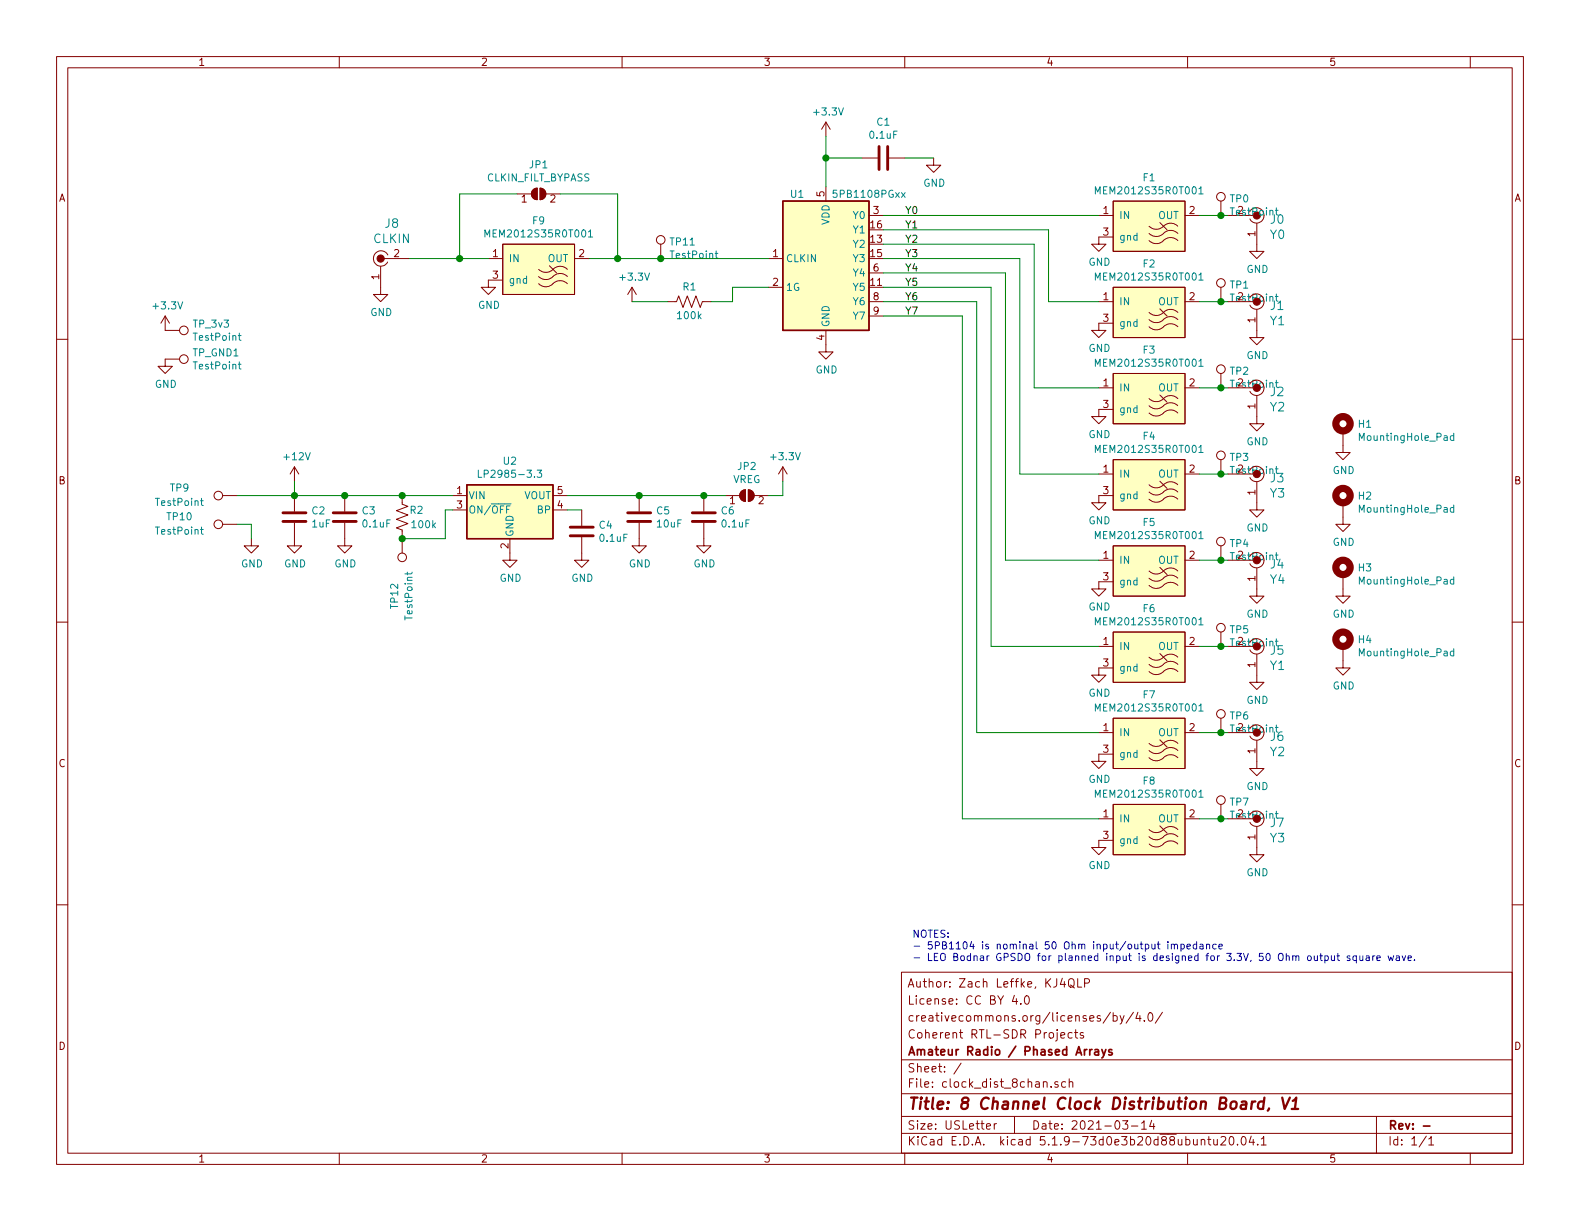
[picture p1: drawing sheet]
EESchema Schematic File Version 4
EELAYER 30 0
EELAYER END
$Descr USLetter 11000 8500
encoding utf-8
Sheet 1 1
Title "8 Channel Clock Distribution Board, V1"
Date "2021-03-14"
Rev "-"
Comp "Amateur Radio / Phased Arrays"
Comment1 "Coherent RTL-SDR Projects"
Comment2 "creativecommons.org/licenses/by/4.0/"
Comment3 "License: CC BY 4.0"
Comment4 "Author: Zach Leffke, KJ4QLP"
$EndDescr
$Comp
L dk_Coaxial-Connectors-RF:0734120114 J0
U 1 1
P 8750 1500
F 0 "J0" H 8662 1475 60  0000 R CNN
F 1 "Y0" H 8662 1369 60  0000 R CNN
F 2 "digikey-footprints:Molex_734120114_UMC_RF_CONN_Vertical" H 8950 1700 60  0001 L CNN
F 3 "https://www.molex.com/pdm_docs/sd/734120110_sd.pdf" H 8950 1800 60  0001 L CNN
F 4 "WM3894CT-ND" H 8950 1900 60  0001 L CNN "Digi-Key_PN"
F 5 "0734120114" H 8950 2000 60  0001 L CNN "MPN"
F 6 "Connectors, Interconnects" H 8950 2100 60  0001 L CNN "Category"
F 7 "Coaxial Connectors (RF)" H 8950 2200 60  0001 L CNN "Family"
F 8 "https://www.molex.com/pdm_docs/sd/734120110_sd.pdf" H 8950 2300 60  0001 L CNN "DK_Datasheet_Link"
F 9 "/product-detail/en/molex/0734120114/WM3894CT-ND/2421931" H 8950 2400 60  0001 L CNN "DK_Detail_Page"
F 10 "CONN UMC RCPT STR 50 OHM SMD" H 8950 2500 60  0001 L CNN "Description"
F 11 "Molex" H 8950 2600 60  0001 L CNN "Manufacturer"
F 12 "Active" H 8950 2700 60  0001 L CNN "Status"
	1    8750 1500
	-1   0    0    -1  
$EndComp
$Comp
L dk_Coaxial-Connectors-RF:0734120114 J1
U 1 1
P 8750 2100
F 0 "J1" H 8662 2075 60  0000 R CNN
F 1 "Y1" H 8662 1969 60  0000 R CNN
F 2 "digikey-footprints:Molex_734120114_UMC_RF_CONN_Vertical" H 8950 2300 60  0001 L CNN
F 3 "https://www.molex.com/pdm_docs/sd/734120110_sd.pdf" H 8950 2400 60  0001 L CNN
F 4 "WM3894CT-ND" H 8950 2500 60  0001 L CNN "Digi-Key_PN"
F 5 "0734120114" H 8950 2600 60  0001 L CNN "MPN"
F 6 "Connectors, Interconnects" H 8950 2700 60  0001 L CNN "Category"
F 7 "Coaxial Connectors (RF)" H 8950 2800 60  0001 L CNN "Family"
F 8 "https://www.molex.com/pdm_docs/sd/734120110_sd.pdf" H 8950 2900 60  0001 L CNN "DK_Datasheet_Link"
F 9 "/product-detail/en/molex/0734120114/WM3894CT-ND/2421931" H 8950 3000 60  0001 L CNN "DK_Detail_Page"
F 10 "CONN UMC RCPT STR 50 OHM SMD" H 8950 3100 60  0001 L CNN "Description"
F 11 "Molex" H 8950 3200 60  0001 L CNN "Manufacturer"
F 12 "Active" H 8950 3300 60  0001 L CNN "Status"
	1    8750 2100
	-1   0    0    -1  
$EndComp
$Comp
L dk_Coaxial-Connectors-RF:0734120114 J2
U 1 1
P 8750 2700
F 0 "J2" H 8662 2675 60  0000 R CNN
F 1 "Y2" H 8662 2569 60  0000 R CNN
F 2 "digikey-footprints:Molex_734120114_UMC_RF_CONN_Vertical" H 8950 2900 60  0001 L CNN
F 3 "https://www.molex.com/pdm_docs/sd/734120110_sd.pdf" H 8950 3000 60  0001 L CNN
F 4 "WM3894CT-ND" H 8950 3100 60  0001 L CNN "Digi-Key_PN"
F 5 "0734120114" H 8950 3200 60  0001 L CNN "MPN"
F 6 "Connectors, Interconnects" H 8950 3300 60  0001 L CNN "Category"
F 7 "Coaxial Connectors (RF)" H 8950 3400 60  0001 L CNN "Family"
F 8 "https://www.molex.com/pdm_docs/sd/734120110_sd.pdf" H 8950 3500 60  0001 L CNN "DK_Datasheet_Link"
F 9 "/product-detail/en/molex/0734120114/WM3894CT-ND/2421931" H 8950 3600 60  0001 L CNN "DK_Detail_Page"
F 10 "CONN UMC RCPT STR 50 OHM SMD" H 8950 3700 60  0001 L CNN "Description"
F 11 "Molex" H 8950 3800 60  0001 L CNN "Manufacturer"
F 12 "Active" H 8950 3900 60  0001 L CNN "Status"
	1    8750 2700
	-1   0    0    -1  
$EndComp
$Comp
L dk_Coaxial-Connectors-RF:0734120114 J3
U 1 1
P 8750 3300
F 0 "J3" H 8662 3275 60  0000 R CNN
F 1 "Y3" H 8662 3169 60  0000 R CNN
F 2 "digikey-footprints:Molex_734120114_UMC_RF_CONN_Vertical" H 8950 3500 60  0001 L CNN
F 3 "https://www.molex.com/pdm_docs/sd/734120110_sd.pdf" H 8950 3600 60  0001 L CNN
F 4 "WM3894CT-ND" H 8950 3700 60  0001 L CNN "Digi-Key_PN"
F 5 "0734120114" H 8950 3800 60  0001 L CNN "MPN"
F 6 "Connectors, Interconnects" H 8950 3900 60  0001 L CNN "Category"
F 7 "Coaxial Connectors (RF)" H 8950 4000 60  0001 L CNN "Family"
F 8 "https://www.molex.com/pdm_docs/sd/734120110_sd.pdf" H 8950 4100 60  0001 L CNN "DK_Datasheet_Link"
F 9 "/product-detail/en/molex/0734120114/WM3894CT-ND/2421931" H 8950 4200 60  0001 L CNN "DK_Detail_Page"
F 10 "CONN UMC RCPT STR 50 OHM SMD" H 8950 4300 60  0001 L CNN "Description"
F 11 "Molex" H 8950 4400 60  0001 L CNN "Manufacturer"
F 12 "Active" H 8950 4500 60  0001 L CNN "Status"
	1    8750 3300
	-1   0    0    -1  
$EndComp
$Comp
L power:GND #PWR01
U 1 1
P 8750 1700
F 0 "#PWR01" H 8750 1450 50  0001 C CNN
F 1 "GND" H 8755 1527 50  0000 C CNN
F 2 "" H 8750 1700 50  0001 C CNN
F 3 "" H 8750 1700 50  0001 C CNN
	1    8750 1700
	1    0    0    -1  
$EndComp
$Comp
L power:GND #PWR02
U 1 1
P 8750 2300
F 0 "#PWR02" H 8750 2050 50  0001 C CNN
F 1 "GND" H 8755 2127 50  0000 C CNN
F 2 "" H 8750 2300 50  0001 C CNN
F 3 "" H 8750 2300 50  0001 C CNN
	1    8750 2300
	1    0    0    -1  
$EndComp
$Comp
L power:GND #PWR03
U 1 1
P 8750 2900
F 0 "#PWR03" H 8750 2650 50  0001 C CNN
F 1 "GND" H 8755 2727 50  0000 C CNN
F 2 "" H 8750 2900 50  0001 C CNN
F 3 "" H 8750 2900 50  0001 C CNN
	1    8750 2900
	1    0    0    -1  
$EndComp
$Comp
L power:GND #PWR04
U 1 1
P 8750 3500
F 0 "#PWR04" H 8750 3250 50  0001 C CNN
F 1 "GND" H 8755 3327 50  0000 C CNN
F 2 "" H 8750 3500 50  0001 C CNN
F 3 "" H 8750 3500 50  0001 C CNN
	1    8750 3500
	1    0    0    -1  
$EndComp
$Comp
L dk_Coaxial-Connectors-RF:0734120114 J8
U 1 1
P 2650 1800
F 0 "J8" H 2728 2047 60  0000 C CNN
F 1 "CLKIN" H 2728 1941 60  0000 C CNN
F 2 "digikey-footprints:Molex_734120114_UMC_RF_CONN_Vertical" H 2850 2000 60  0001 L CNN
F 3 "https://www.molex.com/pdm_docs/sd/734120110_sd.pdf" H 2850 2100 60  0001 L CNN
F 4 "WM3894CT-ND" H 2850 2200 60  0001 L CNN "Digi-Key_PN"
F 5 "0734120114" H 2850 2300 60  0001 L CNN "MPN"
F 6 "Connectors, Interconnects" H 2850 2400 60  0001 L CNN "Category"
F 7 "Coaxial Connectors (RF)" H 2850 2500 60  0001 L CNN "Family"
F 8 "https://www.molex.com/pdm_docs/sd/734120110_sd.pdf" H 2850 2600 60  0001 L CNN "DK_Datasheet_Link"
F 9 "/product-detail/en/molex/0734120114/WM3894CT-ND/2421931" H 2850 2700 60  0001 L CNN "DK_Detail_Page"
F 10 "CONN UMC RCPT STR 50 OHM SMD" H 2850 2800 60  0001 L CNN "Description"
F 11 "Molex" H 2850 2900 60  0001 L CNN "Manufacturer"
F 12 "Active" H 2850 3000 60  0001 L CNN "Status"
	1    2650 1800
	1    0    0    -1  
$EndComp
$Comp
L power:GND #PWR05
U 1 1
P 2650 2000
F 0 "#PWR05" H 2650 1750 50  0001 C CNN
F 1 "GND" H 2655 1827 50  0000 C CNN
F 2 "" H 2650 2000 50  0001 C CNN
F 3 "" H 2650 2000 50  0001 C CNN
	1    2650 2000
	1    0    0    -1  
$EndComp
$Comp
L kicad_KJ4QLP:MEM2012S35R0T001 F1
U 1 1
P 8000 1450
F 0 "F1" H 8000 1665 50  0000 C CNN
F 1 "MEM2012S35R0T001" H 8000 1574 50  0000 C CNN
F 2 "kj4qlp:0805_3PC_Pad" H 8000 1100 50  0001 C CNN
F 3 "https://product.tdk.com/info/en/catalog/datasheets/3tf_commercial_signal_mem2012s_en.pdf" H 8100 1325 50  0001 C CNN
	1    8000 1450
	1    0    0    -1  
$EndComp
$Comp
L kicad_KJ4QLP:MEM2012S35R0T001 F2
U 1 1
P 8000 2050
F 0 "F2" H 8000 2265 50  0000 C CNN
F 1 "MEM2012S35R0T001" H 8000 2174 50  0000 C CNN
F 2 "kj4qlp:0805_3PC_Pad" H 8000 1700 50  0001 C CNN
F 3 "https://product.tdk.com/info/en/catalog/datasheets/3tf_commercial_signal_mem2012s_en.pdf" H 8100 1925 50  0001 C CNN
	1    8000 2050
	1    0    0    -1  
$EndComp
$Comp
L kicad_KJ4QLP:MEM2012S35R0T001 F3
U 1 1
P 8000 2650
F 0 "F3" H 8000 2865 50  0000 C CNN
F 1 "MEM2012S35R0T001" H 8000 2774 50  0000 C CNN
F 2 "kj4qlp:0805_3PC_Pad" H 8000 2300 50  0001 C CNN
F 3 "https://product.tdk.com/info/en/catalog/datasheets/3tf_commercial_signal_mem2012s_en.pdf" H 8100 2525 50  0001 C CNN
	1    8000 2650
	1    0    0    -1  
$EndComp
$Comp
L kicad_KJ4QLP:MEM2012S35R0T001 F4
U 1 1
P 8000 3250
F 0 "F4" H 8000 3465 50  0000 C CNN
F 1 "MEM2012S35R0T001" H 8000 3374 50  0000 C CNN
F 2 "kj4qlp:0805_3PC_Pad" H 8000 2900 50  0001 C CNN
F 3 "https://product.tdk.com/info/en/catalog/datasheets/3tf_commercial_signal_mem2012s_en.pdf" H 8100 3125 50  0001 C CNN
	1    8000 3250
	1    0    0    -1  
$EndComp
$Comp
L Jumper:SolderJumper_2_Open JP1
U 1 1
P 3750 1350
F 0 "JP1" H 3750 1555 50  0000 C CNN
F 1 "CLKIN_FILT_BYPASS" H 3750 1464 50  0000 C CNN
F 2 "Jumper:SolderJumper-2_P1.3mm_Open_RoundedPad1.0x1.5mm" H 3750 1350 50  0001 C CNN
F 3 "~" H 3750 1350 50  0001 C CNN
	1    3750 1350
	1    0    0    -1  
$EndComp
Text Notes 6350 6700 0    50   ~ 0
NOTES:\n- 5PB1104 is nominal 50 Ohm input/output impedance\n- LEO Bodnar GPSDO for planned input is designed for 3.3V, 50 Ohm output square wave.
$Comp
L kicad_KJ4QLP:MEM2012S35R0T001 F9
U 1 1
P 3750 1750
F 0 "F9" H 3750 1965 50  0000 C CNN
F 1 "MEM2012S35R0T001" H 3750 1874 50  0000 C CNN
F 2 "kj4qlp:0805_3PC_Pad" H 3750 1400 50  0001 C CNN
F 3 "https://product.tdk.com/info/en/catalog/datasheets/3tf_commercial_signal_mem2012s_en.pdf" H 3850 1625 50  0001 C CNN
	1    3750 1750
	1    0    0    -1  
$EndComp
$Comp
L Device:R_US R1
U 1 1
P 4800 2100
F 0 "R1" V 4900 2100 50  0000 C CNN
F 1 "100k" V 4700 2100 50  0000 C CNN
F 2 "Resistor_SMD:R_0805_2012Metric" V 4840 2090 50  0001 C CNN
F 3 "~" H 4800 2100 50  0001 C CNN
	1    4800 2100
	0    -1   -1   0   
$EndComp
$Comp
L power:+3.3V #PWR0101
U 1 1
P 5750 950
F 0 "#PWR0101" H 5750 800 50  0001 C CNN
F 1 "+3.3V" H 5765 1123 50  0000 C CNN
F 2 "" H 5750 950 50  0001 C CNN
F 3 "" H 5750 950 50  0001 C CNN
	1    5750 950 
	1    0    0    -1  
$EndComp
$Comp
L power:GND #PWR0102
U 1 1
P 5750 2400
F 0 "#PWR0102" H 5750 2150 50  0001 C CNN
F 1 "GND" H 5755 2227 50  0000 C CNN
F 2 "" H 5750 2400 50  0001 C CNN
F 3 "" H 5750 2400 50  0001 C CNN
	1    5750 2400
	1    0    0    -1  
$EndComp
$Comp
L power:+3.3V #PWR0103
U 1 1
P 4400 2100
F 0 "#PWR0103" H 4400 1950 50  0001 C CNN
F 1 "+3.3V" H 4415 2273 50  0000 C CNN
F 2 "" H 4400 2100 50  0001 C CNN
F 3 "" H 4400 2100 50  0001 C CNN
	1    4400 2100
	1    0    0    -1  
$EndComp
$Comp
L Device:C C1
U 1 1
P 6150 1100
F 0 "C1" V 5898 1100 50  0000 C CNN
F 1 "0.1uF" V 5989 1100 50  0000 C CNN
F 2 "Capacitor_SMD:C_0805_2012Metric" H 6188 950 50  0001 C CNN
F 3 "~" H 6150 1100 50  0001 C CNN
	1    6150 1100
	0    1    1    0   
$EndComp
$Comp
L power:GND #PWR0104
U 1 1
P 6500 1100
F 0 "#PWR0104" H 6500 850 50  0001 C CNN
F 1 "GND" H 6505 927 50  0000 C CNN
F 2 "" H 6500 1100 50  0001 C CNN
F 3 "" H 6500 1100 50  0001 C CNN
	1    6500 1100
	1    0    0    -1  
$EndComp
$Comp
L Connector:TestPoint TP_3v3
U 1 1
P 1150 2300
F 0 "TP_3v3" V 1104 2488 50  0000 L CNN
F 1 "TestPoint" V 1195 2488 50  0000 L CNN
F 2 "TestPoint:TestPoint_Pad_2.0x2.0mm" H 1350 2300 50  0001 C CNN
F 3 "~" H 1350 2300 50  0001 C CNN
	1    1150 2300
	0    1    1    0   
$EndComp
Wire Wire Line
	6150 1500 7650 1500
Wire Wire Line
	6150 1600 7300 1600
Wire Wire Line
	7300 1600 7300 2100
Wire Wire Line
	7300 2100 7650 2100
Wire Wire Line
	6150 1700 7200 1700
Wire Wire Line
	7200 1700 7200 2700
Wire Wire Line
	7200 2700 7650 2700
Wire Wire Line
	6150 1800 7100 1800
Wire Wire Line
	7100 1800 7100 3300
Wire Wire Line
	7100 3300 7650 3300
Wire Wire Line
	5750 950  5750 1100
Wire Wire Line
	6000 1100 5750 1100
Connection ~ 5750 1100
Wire Wire Line
	5750 1100 5750 1300
Wire Wire Line
	6300 1100 6500 1100
Wire Wire Line
	4650 2100 4400 2100
Wire Wire Line
	4100 1800 4300 1800
Wire Wire Line
	3400 1800 3200 1800
$Comp
L power:GND #PWR0105
U 1 1
P 3400 1950
F 0 "#PWR0105" H 3400 1700 50  0001 C CNN
F 1 "GND" H 3405 1777 50  0000 C CNN
F 2 "" H 3400 1950 50  0001 C CNN
F 3 "" H 3400 1950 50  0001 C CNN
	1    3400 1950
	1    0    0    -1  
$EndComp
$Comp
L power:GND #PWR0106
U 1 1
P 7650 1650
F 0 "#PWR0106" H 7650 1400 50  0001 C CNN
F 1 "GND" H 7655 1477 50  0000 C CNN
F 2 "" H 7650 1650 50  0001 C CNN
F 3 "" H 7650 1650 50  0001 C CNN
	1    7650 1650
	1    0    0    -1  
$EndComp
$Comp
L power:GND #PWR0107
U 1 1
P 7650 2250
F 0 "#PWR0107" H 7650 2000 50  0001 C CNN
F 1 "GND" H 7655 2077 50  0000 C CNN
F 2 "" H 7650 2250 50  0001 C CNN
F 3 "" H 7650 2250 50  0001 C CNN
	1    7650 2250
	1    0    0    -1  
$EndComp
$Comp
L power:GND #PWR0108
U 1 1
P 7650 2850
F 0 "#PWR0108" H 7650 2600 50  0001 C CNN
F 1 "GND" H 7655 2677 50  0000 C CNN
F 2 "" H 7650 2850 50  0001 C CNN
F 3 "" H 7650 2850 50  0001 C CNN
	1    7650 2850
	1    0    0    -1  
$EndComp
$Comp
L power:GND #PWR0109
U 1 1
P 7650 3450
F 0 "#PWR0109" H 7650 3200 50  0001 C CNN
F 1 "GND" H 7655 3277 50  0000 C CNN
F 2 "" H 7650 3450 50  0001 C CNN
F 3 "" H 7650 3450 50  0001 C CNN
	1    7650 3450
	1    0    0    -1  
$EndComp
Wire Wire Line
	8350 1500 8500 1500
Wire Wire Line
	8350 2100 8500 2100
Wire Wire Line
	8550 2700 8500 2700
Wire Wire Line
	8350 3300 8500 3300
$Comp
L power:+3.3V #PWR0110
U 1 1
P 1150 2300
F 0 "#PWR0110" H 1150 2150 50  0001 C CNN
F 1 "+3.3V" H 1165 2473 50  0000 C CNN
F 2 "" H 1150 2300 50  0001 C CNN
F 3 "" H 1150 2300 50  0001 C CNN
	1    1150 2300
	1    0    0    -1  
$EndComp
$Comp
L Connector:TestPoint TP_GND1
U 1 1
P 1150 2500
F 0 "TP_GND1" V 1104 2688 50  0000 L CNN
F 1 "TestPoint" V 1195 2688 50  0000 L CNN
F 2 "TestPoint:TestPoint_Pad_2.0x2.0mm" H 1350 2500 50  0001 C CNN
F 3 "~" H 1350 2500 50  0001 C CNN
	1    1150 2500
	0    1    1    0   
$EndComp
$Comp
L power:GND #PWR0111
U 1 1
P 1150 2500
F 0 "#PWR0111" H 1150 2250 50  0001 C CNN
F 1 "GND" H 1155 2327 50  0000 C CNN
F 2 "" H 1150 2500 50  0001 C CNN
F 3 "" H 1150 2500 50  0001 C CNN
	1    1150 2500
	1    0    0    -1  
$EndComp
Wire Wire Line
	3600 1350 3200 1350
Wire Wire Line
	3200 1350 3200 1800
Connection ~ 3200 1800
Wire Wire Line
	3200 1800 2850 1800
Wire Wire Line
	3900 1350 4300 1350
Wire Wire Line
	4300 1350 4300 1800
Connection ~ 4300 1800
Wire Wire Line
	4300 1800 4600 1800
Text Label 6300 1500 0    50   ~ 0
Y0
Text Label 6300 1600 0    50   ~ 0
Y1
Text Label 6300 1700 0    50   ~ 0
Y2
Text Label 6300 1800 0    50   ~ 0
Y3
$Comp
L Mechanical:MountingHole_Pad H1
U 1 1
P 9350 3000
F 0 "H1" H 9450 3049 50  0000 L CNN
F 1 "MountingHole_Pad" H 9450 2958 50  0000 L CNN
F 2 "MountingHole:MountingHole_2.2mm_M2_Pad_Via" H 9350 3000 50  0001 C CNN
F 3 "~" H 9350 3000 50  0001 C CNN
	1    9350 3000
	1    0    0    -1  
$EndComp
$Comp
L power:GND #PWR0112
U 1 1
P 9350 3100
F 0 "#PWR0112" H 9350 2850 50  0001 C CNN
F 1 "GND" H 9355 2927 50  0000 C CNN
F 2 "" H 9350 3100 50  0001 C CNN
F 3 "" H 9350 3100 50  0001 C CNN
	1    9350 3100
	1    0    0    -1  
$EndComp
$Comp
L Connector:TestPoint TP0
U 1 1
P 8500 1500
F 0 "TP0" H 8558 1618 50  0000 L CNN
F 1 "TestPoint" H 8558 1527 50  0000 L CNN
F 2 "TestPoint:TestPoint_Pad_D1.0mm" H 8700 1500 50  0001 C CNN
F 3 "~" H 8700 1500 50  0001 C CNN
	1    8500 1500
	1    0    0    -1  
$EndComp
Connection ~ 8500 1500
Wire Wire Line
	8500 1500 8550 1500
$Comp
L Connector:TestPoint TP1
U 1 1
P 8500 2100
F 0 "TP1" H 8558 2218 50  0000 L CNN
F 1 "TestPoint" H 8558 2127 50  0000 L CNN
F 2 "TestPoint:TestPoint_Pad_D1.0mm" H 8700 2100 50  0001 C CNN
F 3 "~" H 8700 2100 50  0001 C CNN
	1    8500 2100
	1    0    0    -1  
$EndComp
Connection ~ 8500 2100
Wire Wire Line
	8500 2100 8550 2100
$Comp
L Connector:TestPoint TP2
U 1 1
P 8500 2700
F 0 "TP2" H 8558 2818 50  0000 L CNN
F 1 "TestPoint" H 8558 2727 50  0000 L CNN
F 2 "TestPoint:TestPoint_Pad_D1.0mm" H 8700 2700 50  0001 C CNN
F 3 "~" H 8700 2700 50  0001 C CNN
	1    8500 2700
	1    0    0    -1  
$EndComp
Connection ~ 8500 2700
Wire Wire Line
	8500 2700 8350 2700
$Comp
L Connector:TestPoint TP3
U 1 1
P 8500 3300
F 0 "TP3" H 8558 3418 50  0000 L CNN
F 1 "TestPoint" H 8558 3327 50  0000 L CNN
F 2 "TestPoint:TestPoint_Pad_D1.0mm" H 8700 3300 50  0001 C CNN
F 3 "~" H 8700 3300 50  0001 C CNN
	1    8500 3300
	1    0    0    -1  
$EndComp
Connection ~ 8500 3300
Wire Wire Line
	8500 3300 8550 3300
$Comp
L Mechanical:MountingHole_Pad H2
U 1 1
P 9350 3500
F 0 "H2" H 9450 3549 50  0000 L CNN
F 1 "MountingHole_Pad" H 9450 3458 50  0000 L CNN
F 2 "MountingHole:MountingHole_2.2mm_M2_Pad_Via" H 9350 3500 50  0001 C CNN
F 3 "~" H 9350 3500 50  0001 C CNN
	1    9350 3500
	1    0    0    -1  
$EndComp
$Comp
L power:GND #PWR06
U 1 1
P 9350 3600
F 0 "#PWR06" H 9350 3350 50  0001 C CNN
F 1 "GND" H 9355 3427 50  0000 C CNN
F 2 "" H 9350 3600 50  0001 C CNN
F 3 "" H 9350 3600 50  0001 C CNN
	1    9350 3600
	1    0    0    -1  
$EndComp
$Comp
L Mechanical:MountingHole_Pad H3
U 1 1
P 9350 4000
F 0 "H3" H 9450 4049 50  0000 L CNN
F 1 "MountingHole_Pad" H 9450 3958 50  0000 L CNN
F 2 "MountingHole:MountingHole_2.2mm_M2_Pad_Via" H 9350 4000 50  0001 C CNN
F 3 "~" H 9350 4000 50  0001 C CNN
	1    9350 4000
	1    0    0    -1  
$EndComp
$Comp
L power:GND #PWR07
U 1 1
P 9350 4100
F 0 "#PWR07" H 9350 3850 50  0001 C CNN
F 1 "GND" H 9355 3927 50  0000 C CNN
F 2 "" H 9350 4100 50  0001 C CNN
F 3 "" H 9350 4100 50  0001 C CNN
	1    9350 4100
	1    0    0    -1  
$EndComp
$Comp
L Mechanical:MountingHole_Pad H4
U 1 1
P 9350 4500
F 0 "H4" H 9450 4549 50  0000 L CNN
F 1 "MountingHole_Pad" H 9450 4458 50  0000 L CNN
F 2 "MountingHole:MountingHole_2.2mm_M2_Pad_Via" H 9350 4500 50  0001 C CNN
F 3 "~" H 9350 4500 50  0001 C CNN
	1    9350 4500
	1    0    0    -1  
$EndComp
$Comp
L power:GND #PWR08
U 1 1
P 9350 4600
F 0 "#PWR08" H 9350 4350 50  0001 C CNN
F 1 "GND" H 9355 4427 50  0000 C CNN
F 2 "" H 9350 4600 50  0001 C CNN
F 3 "" H 9350 4600 50  0001 C CNN
	1    9350 4600
	1    0    0    -1  
$EndComp
$Comp
L Device:R_US R2
U 1 1
P 2800 3600
F 0 "R2" H 2900 3650 50  0000 C CNN
F 1 "100k" H 2950 3550 50  0000 C CNN
F 2 "Resistor_SMD:R_0805_2012Metric" V 2840 3590 50  0001 C CNN
F 3 "~" H 2800 3600 50  0001 C CNN
	1    2800 3600
	1    0    0    -1  
$EndComp
$Comp
L Device:C C3
U 1 1
P 2400 3600
F 0 "C3" H 2515 3646 50  0000 L CNN
F 1 "0.1uF" H 2515 3555 50  0000 L CNN
F 2 "Capacitor_SMD:C_0805_2012Metric" H 2438 3450 50  0001 C CNN
F 3 "~" H 2400 3600 50  0001 C CNN
	1    2400 3600
	1    0    0    -1  
$EndComp
$Comp
L Device:C C2
U 1 1
P 2050 3600
F 0 "C2" H 2165 3646 50  0000 L CNN
F 1 "1uF" H 2165 3555 50  0000 L CNN
F 2 "Capacitor_SMD:C_0805_2012Metric" H 2088 3450 50  0001 C CNN
F 3 "~" H 2050 3600 50  0001 C CNN
	1    2050 3600
	1    0    0    -1  
$EndComp
$Comp
L power:GND #PWR013
U 1 1
P 3550 3850
F 0 "#PWR013" H 3550 3600 50  0001 C CNN
F 1 "GND" H 3555 3677 50  0000 C CNN
F 2 "" H 3550 3850 50  0001 C CNN
F 3 "" H 3550 3850 50  0001 C CNN
	1    3550 3850
	1    0    0    -1  
$EndComp
$Comp
L power:GND #PWR012
U 1 1
P 2400 3750
F 0 "#PWR012" H 2400 3500 50  0001 C CNN
F 1 "GND" H 2405 3577 50  0000 C CNN
F 2 "" H 2400 3750 50  0001 C CNN
F 3 "" H 2400 3750 50  0001 C CNN
	1    2400 3750
	1    0    0    -1  
$EndComp
$Comp
L power:GND #PWR011
U 1 1
P 2050 3750
F 0 "#PWR011" H 2050 3500 50  0001 C CNN
F 1 "GND" H 2055 3577 50  0000 C CNN
F 2 "" H 2050 3750 50  0001 C CNN
F 3 "" H 2050 3750 50  0001 C CNN
	1    2050 3750
	1    0    0    -1  
$EndComp
Wire Wire Line
	3150 3450 2800 3450
Wire Wire Line
	2800 3450 2400 3450
Connection ~ 2800 3450
Wire Wire Line
	2400 3450 2050 3450
Connection ~ 2400 3450
Wire Wire Line
	3150 3550 3100 3550
Wire Wire Line
	3100 3550 3100 3750
Wire Wire Line
	3100 3750 2800 3750
$Comp
L Device:C C4
U 1 1
P 4050 3700
F 0 "C4" H 4165 3746 50  0000 L CNN
F 1 "0.1uF" H 4165 3655 50  0000 L CNN
F 2 "Capacitor_SMD:C_0805_2012Metric" H 4088 3550 50  0001 C CNN
F 3 "~" H 4050 3700 50  0001 C CNN
	1    4050 3700
	1    0    0    -1  
$EndComp
$Comp
L Device:C C5
U 1 1
P 4450 3600
F 0 "C5" H 4565 3646 50  0000 L CNN
F 1 "10uF" H 4565 3555 50  0000 L CNN
F 2 "Capacitor_SMD:C_0805_2012Metric" H 4488 3450 50  0001 C CNN
F 3 "~" H 4450 3600 50  0001 C CNN
	1    4450 3600
	1    0    0    -1  
$EndComp
$Comp
L Device:C C6
U 1 1
P 4900 3600
F 0 "C6" H 5015 3646 50  0000 L CNN
F 1 "0.1uF" H 5015 3555 50  0000 L CNN
F 2 "Capacitor_SMD:C_0805_2012Metric" H 4938 3450 50  0001 C CNN
F 3 "~" H 4900 3600 50  0001 C CNN
	1    4900 3600
	1    0    0    -1  
$EndComp
Wire Wire Line
	3950 3450 4450 3450
Wire Wire Line
	4450 3450 4900 3450
Connection ~ 4450 3450
Wire Wire Line
	3950 3550 4050 3550
$Comp
L power:GND #PWR014
U 1 1
P 4050 3850
F 0 "#PWR014" H 4050 3600 50  0001 C CNN
F 1 "GND" H 4055 3677 50  0000 C CNN
F 2 "" H 4050 3850 50  0001 C CNN
F 3 "" H 4050 3850 50  0001 C CNN
	1    4050 3850
	1    0    0    -1  
$EndComp
$Comp
L power:GND #PWR015
U 1 1
P 4450 3750
F 0 "#PWR015" H 4450 3500 50  0001 C CNN
F 1 "GND" H 4455 3577 50  0000 C CNN
F 2 "" H 4450 3750 50  0001 C CNN
F 3 "" H 4450 3750 50  0001 C CNN
	1    4450 3750
	1    0    0    -1  
$EndComp
$Comp
L power:GND #PWR016
U 1 1
P 4900 3750
F 0 "#PWR016" H 4900 3500 50  0001 C CNN
F 1 "GND" H 4905 3577 50  0000 C CNN
F 2 "" H 4900 3750 50  0001 C CNN
F 3 "" H 4900 3750 50  0001 C CNN
	1    4900 3750
	1    0    0    -1  
$EndComp
$Comp
L Connector:TestPoint TP9
U 1 1
P 1650 3450
F 0 "TP9" V 1700 3850 50  0000 C CNN
F 1 "TestPoint" V 1600 3850 50  0000 C CNN
F 2 "TestPoint:TestPoint_Pad_2.0x2.0mm" H 1850 3450 50  0001 C CNN
F 3 "~" H 1850 3450 50  0001 C CNN
	1    1650 3450
	0    -1   -1   0   
$EndComp
Wire Wire Line
	1650 3450 2050 3450
Connection ~ 2050 3450
$Comp
L power:+12V #PWR010
U 1 1
P 2050 3350
F 0 "#PWR010" H 2050 3200 50  0001 C CNN
F 1 "+12V" H 2065 3523 50  0000 C CNN
F 2 "" H 2050 3350 50  0001 C CNN
F 3 "" H 2050 3350 50  0001 C CNN
	1    2050 3350
	1    0    0    -1  
$EndComp
Wire Wire Line
	2050 3350 2050 3450
$Comp
L power:GND #PWR09
U 1 1
P 1750 3750
F 0 "#PWR09" H 1750 3500 50  0001 C CNN
F 1 "GND" H 1755 3577 50  0000 C CNN
F 2 "" H 1750 3750 50  0001 C CNN
F 3 "" H 1750 3750 50  0001 C CNN
	1    1750 3750
	1    0    0    -1  
$EndComp
$Comp
L Connector:TestPoint TP10
U 1 1
P 1650 3650
F 0 "TP10" V 1700 4050 50  0000 C CNN
F 1 "TestPoint" V 1600 4050 50  0000 C CNN
F 2 "TestPoint:TestPoint_Pad_2.0x2.0mm" H 1850 3650 50  0001 C CNN
F 3 "~" H 1850 3650 50  0001 C CNN
	1    1650 3650
	0    -1   -1   0   
$EndComp
Wire Wire Line
	1650 3650 1750 3650
Wire Wire Line
	1750 3650 1750 3750
$Comp
L Jumper:SolderJumper_2_Open JP2
U 1 1
P 5200 3450
F 0 "JP2" H 5200 3655 50  0000 C CNN
F 1 "VREG" H 5200 3564 50  0000 C CNN
F 2 "Jumper:SolderJumper-2_P1.3mm_Open_RoundedPad1.0x1.5mm" H 5200 3450 50  0001 C CNN
F 3 "~" H 5200 3450 50  0001 C CNN
	1    5200 3450
	1    0    0    -1  
$EndComp
$Comp
L power:+3.3V #PWR017
U 1 1
P 5450 3350
F 0 "#PWR017" H 5450 3200 50  0001 C CNN
F 1 "+3.3V" H 5465 3523 50  0000 C CNN
F 2 "" H 5450 3350 50  0001 C CNN
F 3 "" H 5450 3350 50  0001 C CNN
	1    5450 3350
	1    0    0    -1  
$EndComp
Wire Wire Line
	4900 3450 5050 3450
Connection ~ 4900 3450
Wire Wire Line
	5350 3450 5450 3450
Wire Wire Line
	5450 3450 5450 3350
$Comp
L Connector:TestPoint TP11
U 1 1
P 4600 1800
F 0 "TP11" H 4658 1918 50  0000 L CNN
F 1 "TestPoint" H 4658 1827 50  0000 L CNN
F 2 "TestPoint:TestPoint_Pad_D1.0mm" H 4800 1800 50  0001 C CNN
F 3 "~" H 4800 1800 50  0001 C CNN
	1    4600 1800
	1    0    0    -1  
$EndComp
$Comp
L Connector:TestPoint TP12
U 1 1
P 2800 3750
F 0 "TP12" V 2850 4150 50  0000 C CNN
F 1 "TestPoint" V 2750 4150 50  0000 C CNN
F 2 "TestPoint:TestPoint_Pad_2.0x2.0mm" H 3000 3750 50  0001 C CNN
F 3 "~" H 3000 3750 50  0001 C CNN
	1    2800 3750
	-1   0    0    1   
$EndComp
Connection ~ 2800 3750
$Comp
L Interface:5PB1108PGxx U1
U 1 1
P 5750 1900
F 0 "U1" H 5550 2450 50  0000 C CNN
F 1 "5PB1108PGxx" H 6050 2450 50  0000 C CNN
F 2 "Package_SO:TSSOP-16_4.4x5mm_P0.65mm" H 5750 1200 50  0001 C CNN
F 3 "https://www.idt.com/document/dst/5pb11xx-datasheet" H 3350 2500 50  0001 C CNN
	1    5750 1900
	1    0    0    -1  
$EndComp
$Comp
L dk_Coaxial-Connectors-RF:0734120114 J4
U 1 1
P 8750 3900
F 0 "J4" H 8662 3875 60  0000 R CNN
F 1 "Y4" H 8662 3769 60  0000 R CNN
F 2 "digikey-footprints:Molex_734120114_UMC_RF_CONN_Vertical" H 8950 4100 60  0001 L CNN
F 3 "https://www.molex.com/pdm_docs/sd/734120110_sd.pdf" H 8950 4200 60  0001 L CNN
F 4 "WM3894CT-ND" H 8950 4300 60  0001 L CNN "Digi-Key_PN"
F 5 "0734120114" H 8950 4400 60  0001 L CNN "MPN"
F 6 "Connectors, Interconnects" H 8950 4500 60  0001 L CNN "Category"
F 7 "Coaxial Connectors (RF)" H 8950 4600 60  0001 L CNN "Family"
F 8 "https://www.molex.com/pdm_docs/sd/734120110_sd.pdf" H 8950 4700 60  0001 L CNN "DK_Datasheet_Link"
F 9 "/product-detail/en/molex/0734120114/WM3894CT-ND/2421931" H 8950 4800 60  0001 L CNN "DK_Detail_Page"
F 10 "CONN UMC RCPT STR 50 OHM SMD" H 8950 4900 60  0001 L CNN "Description"
F 11 "Molex" H 8950 5000 60  0001 L CNN "Manufacturer"
F 12 "Active" H 8950 5100 60  0001 L CNN "Status"
	1    8750 3900
	-1   0    0    -1  
$EndComp
$Comp
L dk_Coaxial-Connectors-RF:0734120114 J5
U 1 1
P 8750 4500
F 0 "J5" H 8662 4475 60  0000 R CNN
F 1 "Y1" H 8662 4369 60  0000 R CNN
F 2 "digikey-footprints:Molex_734120114_UMC_RF_CONN_Vertical" H 8950 4700 60  0001 L CNN
F 3 "https://www.molex.com/pdm_docs/sd/734120110_sd.pdf" H 8950 4800 60  0001 L CNN
F 4 "WM3894CT-ND" H 8950 4900 60  0001 L CNN "Digi-Key_PN"
F 5 "0734120114" H 8950 5000 60  0001 L CNN "MPN"
F 6 "Connectors, Interconnects" H 8950 5100 60  0001 L CNN "Category"
F 7 "Coaxial Connectors (RF)" H 8950 5200 60  0001 L CNN "Family"
F 8 "https://www.molex.com/pdm_docs/sd/734120110_sd.pdf" H 8950 5300 60  0001 L CNN "DK_Datasheet_Link"
F 9 "/product-detail/en/molex/0734120114/WM3894CT-ND/2421931" H 8950 5400 60  0001 L CNN "DK_Detail_Page"
F 10 "CONN UMC RCPT STR 50 OHM SMD" H 8950 5500 60  0001 L CNN "Description"
F 11 "Molex" H 8950 5600 60  0001 L CNN "Manufacturer"
F 12 "Active" H 8950 5700 60  0001 L CNN "Status"
	1    8750 4500
	-1   0    0    -1  
$EndComp
$Comp
L dk_Coaxial-Connectors-RF:0734120114 J6
U 1 1
P 8750 5100
F 0 "J6" H 8662 5075 60  0000 R CNN
F 1 "Y2" H 8662 4969 60  0000 R CNN
F 2 "digikey-footprints:Molex_734120114_UMC_RF_CONN_Vertical" H 8950 5300 60  0001 L CNN
F 3 "https://www.molex.com/pdm_docs/sd/734120110_sd.pdf" H 8950 5400 60  0001 L CNN
F 4 "WM3894CT-ND" H 8950 5500 60  0001 L CNN "Digi-Key_PN"
F 5 "0734120114" H 8950 5600 60  0001 L CNN "MPN"
F 6 "Connectors, Interconnects" H 8950 5700 60  0001 L CNN "Category"
F 7 "Coaxial Connectors (RF)" H 8950 5800 60  0001 L CNN "Family"
F 8 "https://www.molex.com/pdm_docs/sd/734120110_sd.pdf" H 8950 5900 60  0001 L CNN "DK_Datasheet_Link"
F 9 "/product-detail/en/molex/0734120114/WM3894CT-ND/2421931" H 8950 6000 60  0001 L CNN "DK_Detail_Page"
F 10 "CONN UMC RCPT STR 50 OHM SMD" H 8950 6100 60  0001 L CNN "Description"
F 11 "Molex" H 8950 6200 60  0001 L CNN "Manufacturer"
F 12 "Active" H 8950 6300 60  0001 L CNN "Status"
	1    8750 5100
	-1   0    0    -1  
$EndComp
$Comp
L dk_Coaxial-Connectors-RF:0734120114 J7
U 1 1
P 8750 5700
F 0 "J7" H 8662 5675 60  0000 R CNN
F 1 "Y3" H 8662 5569 60  0000 R CNN
F 2 "digikey-footprints:Molex_734120114_UMC_RF_CONN_Vertical" H 8950 5900 60  0001 L CNN
F 3 "https://www.molex.com/pdm_docs/sd/734120110_sd.pdf" H 8950 6000 60  0001 L CNN
F 4 "WM3894CT-ND" H 8950 6100 60  0001 L CNN "Digi-Key_PN"
F 5 "0734120114" H 8950 6200 60  0001 L CNN "MPN"
F 6 "Connectors, Interconnects" H 8950 6300 60  0001 L CNN "Category"
F 7 "Coaxial Connectors (RF)" H 8950 6400 60  0001 L CNN "Family"
F 8 "https://www.molex.com/pdm_docs/sd/734120110_sd.pdf" H 8950 6500 60  0001 L CNN "DK_Datasheet_Link"
F 9 "/product-detail/en/molex/0734120114/WM3894CT-ND/2421931" H 8950 6600 60  0001 L CNN "DK_Detail_Page"
F 10 "CONN UMC RCPT STR 50 OHM SMD" H 8950 6700 60  0001 L CNN "Description"
F 11 "Molex" H 8950 6800 60  0001 L CNN "Manufacturer"
F 12 "Active" H 8950 6900 60  0001 L CNN "Status"
	1    8750 5700
	-1   0    0    -1  
$EndComp
$Comp
L power:GND #PWR022
U 1 1
P 8750 4100
F 0 "#PWR022" H 8750 3850 50  0001 C CNN
F 1 "GND" H 8755 3927 50  0000 C CNN
F 2 "" H 8750 4100 50  0001 C CNN
F 3 "" H 8750 4100 50  0001 C CNN
	1    8750 4100
	1    0    0    -1  
$EndComp
$Comp
L power:GND #PWR023
U 1 1
P 8750 4700
F 0 "#PWR023" H 8750 4450 50  0001 C CNN
F 1 "GND" H 8755 4527 50  0000 C CNN
F 2 "" H 8750 4700 50  0001 C CNN
F 3 "" H 8750 4700 50  0001 C CNN
	1    8750 4700
	1    0    0    -1  
$EndComp
$Comp
L power:GND #PWR024
U 1 1
P 8750 5300
F 0 "#PWR024" H 8750 5050 50  0001 C CNN
F 1 "GND" H 8755 5127 50  0000 C CNN
F 2 "" H 8750 5300 50  0001 C CNN
F 3 "" H 8750 5300 50  0001 C CNN
	1    8750 5300
	1    0    0    -1  
$EndComp
$Comp
L power:GND #PWR025
U 1 1
P 8750 5900
F 0 "#PWR025" H 8750 5650 50  0001 C CNN
F 1 "GND" H 8755 5727 50  0000 C CNN
F 2 "" H 8750 5900 50  0001 C CNN
F 3 "" H 8750 5900 50  0001 C CNN
	1    8750 5900
	1    0    0    -1  
$EndComp
$Comp
L kicad_KJ4QLP:MEM2012S35R0T001 F5
U 1 1
P 8000 3850
F 0 "F5" H 8000 4065 50  0000 C CNN
F 1 "MEM2012S35R0T001" H 8000 3974 50  0000 C CNN
F 2 "kj4qlp:0805_3PC_Pad" H 8000 3500 50  0001 C CNN
F 3 "https://product.tdk.com/info/en/catalog/datasheets/3tf_commercial_signal_mem2012s_en.pdf" H 8100 3725 50  0001 C CNN
	1    8000 3850
	1    0    0    -1  
$EndComp
$Comp
L kicad_KJ4QLP:MEM2012S35R0T001 F6
U 1 1
P 8000 4450
F 0 "F6" H 8000 4665 50  0000 C CNN
F 1 "MEM2012S35R0T001" H 8000 4574 50  0000 C CNN
F 2 "kj4qlp:0805_3PC_Pad" H 8000 4100 50  0001 C CNN
F 3 "https://product.tdk.com/info/en/catalog/datasheets/3tf_commercial_signal_mem2012s_en.pdf" H 8100 4325 50  0001 C CNN
	1    8000 4450
	1    0    0    -1  
$EndComp
$Comp
L kicad_KJ4QLP:MEM2012S35R0T001 F7
U 1 1
P 8000 5050
F 0 "F7" H 8000 5265 50  0000 C CNN
F 1 "MEM2012S35R0T001" H 8000 5174 50  0000 C CNN
F 2 "kj4qlp:0805_3PC_Pad" H 8000 4700 50  0001 C CNN
F 3 "https://product.tdk.com/info/en/catalog/datasheets/3tf_commercial_signal_mem2012s_en.pdf" H 8100 4925 50  0001 C CNN
	1    8000 5050
	1    0    0    -1  
$EndComp
$Comp
L kicad_KJ4QLP:MEM2012S35R0T001 F8
U 1 1
P 8000 5650
F 0 "F8" H 8000 5865 50  0000 C CNN
F 1 "MEM2012S35R0T001" H 8000 5774 50  0000 C CNN
F 2 "kj4qlp:0805_3PC_Pad" H 8000 5300 50  0001 C CNN
F 3 "https://product.tdk.com/info/en/catalog/datasheets/3tf_commercial_signal_mem2012s_en.pdf" H 8100 5525 50  0001 C CNN
	1    8000 5650
	1    0    0    -1  
$EndComp
$Comp
L power:GND #PWR018
U 1 1
P 7650 4050
F 0 "#PWR018" H 7650 3800 50  0001 C CNN
F 1 "GND" H 7655 3877 50  0000 C CNN
F 2 "" H 7650 4050 50  0001 C CNN
F 3 "" H 7650 4050 50  0001 C CNN
	1    7650 4050
	1    0    0    -1  
$EndComp
$Comp
L power:GND #PWR019
U 1 1
P 7650 4650
F 0 "#PWR019" H 7650 4400 50  0001 C CNN
F 1 "GND" H 7655 4477 50  0000 C CNN
F 2 "" H 7650 4650 50  0001 C CNN
F 3 "" H 7650 4650 50  0001 C CNN
	1    7650 4650
	1    0    0    -1  
$EndComp
$Comp
L power:GND #PWR020
U 1 1
P 7650 5250
F 0 "#PWR020" H 7650 5000 50  0001 C CNN
F 1 "GND" H 7655 5077 50  0000 C CNN
F 2 "" H 7650 5250 50  0001 C CNN
F 3 "" H 7650 5250 50  0001 C CNN
	1    7650 5250
	1    0    0    -1  
$EndComp
$Comp
L power:GND #PWR021
U 1 1
P 7650 5850
F 0 "#PWR021" H 7650 5600 50  0001 C CNN
F 1 "GND" H 7655 5677 50  0000 C CNN
F 2 "" H 7650 5850 50  0001 C CNN
F 3 "" H 7650 5850 50  0001 C CNN
	1    7650 5850
	1    0    0    -1  
$EndComp
Wire Wire Line
	8350 3900 8500 3900
Wire Wire Line
	8350 4500 8500 4500
Wire Wire Line
	8550 5100 8500 5100
Wire Wire Line
	8350 5700 8500 5700
$Comp
L Connector:TestPoint TP4
U 1 1
P 8500 3900
F 0 "TP4" H 8558 4018 50  0000 L CNN
F 1 "TestPoint" H 8558 3927 50  0000 L CNN
F 2 "TestPoint:TestPoint_Pad_D1.0mm" H 8700 3900 50  0001 C CNN
F 3 "~" H 8700 3900 50  0001 C CNN
	1    8500 3900
	1    0    0    -1  
$EndComp
Connection ~ 8500 3900
Wire Wire Line
	8500 3900 8550 3900
$Comp
L Connector:TestPoint TP5
U 1 1
P 8500 4500
F 0 "TP5" H 8558 4618 50  0000 L CNN
F 1 "TestPoint" H 8558 4527 50  0000 L CNN
F 2 "TestPoint:TestPoint_Pad_D1.0mm" H 8700 4500 50  0001 C CNN
F 3 "~" H 8700 4500 50  0001 C CNN
	1    8500 4500
	1    0    0    -1  
$EndComp
Connection ~ 8500 4500
Wire Wire Line
	8500 4500 8550 4500
$Comp
L Connector:TestPoint TP6
U 1 1
P 8500 5100
F 0 "TP6" H 8558 5218 50  0000 L CNN
F 1 "TestPoint" H 8558 5127 50  0000 L CNN
F 2 "TestPoint:TestPoint_Pad_D1.0mm" H 8700 5100 50  0001 C CNN
F 3 "~" H 8700 5100 50  0001 C CNN
	1    8500 5100
	1    0    0    -1  
$EndComp
Connection ~ 8500 5100
Wire Wire Line
	8500 5100 8350 5100
$Comp
L Connector:TestPoint TP7
U 1 1
P 8500 5700
F 0 "TP7" H 8558 5818 50  0000 L CNN
F 1 "TestPoint" H 8558 5727 50  0000 L CNN
F 2 "TestPoint:TestPoint_Pad_D1.0mm" H 8700 5700 50  0001 C CNN
F 3 "~" H 8700 5700 50  0001 C CNN
	1    8500 5700
	1    0    0    -1  
$EndComp
Connection ~ 8500 5700
Wire Wire Line
	8500 5700 8550 5700
Wire Wire Line
	6150 1900 7000 1900
Wire Wire Line
	7000 1900 7000 3900
Wire Wire Line
	7000 3900 7650 3900
Wire Wire Line
	6150 2000 6900 2000
Wire Wire Line
	6900 2000 6900 4500
Wire Wire Line
	6900 4500 7650 4500
Wire Wire Line
	6150 2100 6800 2100
Wire Wire Line
	6800 2100 6800 5100
Wire Wire Line
	6800 5100 7650 5100
Wire Wire Line
	6150 2200 6700 2200
Wire Wire Line
	6700 2200 6700 5700
Wire Wire Line
	6700 5700 7650 5700
Wire Wire Line
	5350 1800 4600 1800
Connection ~ 4600 1800
Wire Wire Line
	5350 2000 5100 2000
Wire Wire Line
	5100 2000 5100 2100
Wire Wire Line
	5100 2100 4950 2100
Text Label 6300 1900 0    50   ~ 0
Y4
Text Label 6300 2000 0    50   ~ 0
Y5
Text Label 6300 2100 0    50   ~ 0
Y6
Text Label 6300 2200 0    50   ~ 0
Y7
$Comp
L Regulator_Linear:LP2985-3.3 U2
U 1 1
P 3550 3550
F 0 "U2" H 3550 3892 50  0000 C CNN
F 1 "LP2985-3.3" H 3550 3801 50  0000 C CNN
F 2 "Package_TO_SOT_SMD:SOT-23-5" H 3550 3875 50  0001 C CNN
F 3 "http://www.ti.com/lit/ds/symlink/lp2985.pdf" H 3550 3550 50  0001 C CNN
	1    3550 3550
	1    0    0    -1  
$EndComp
$EndSCHEMATC
